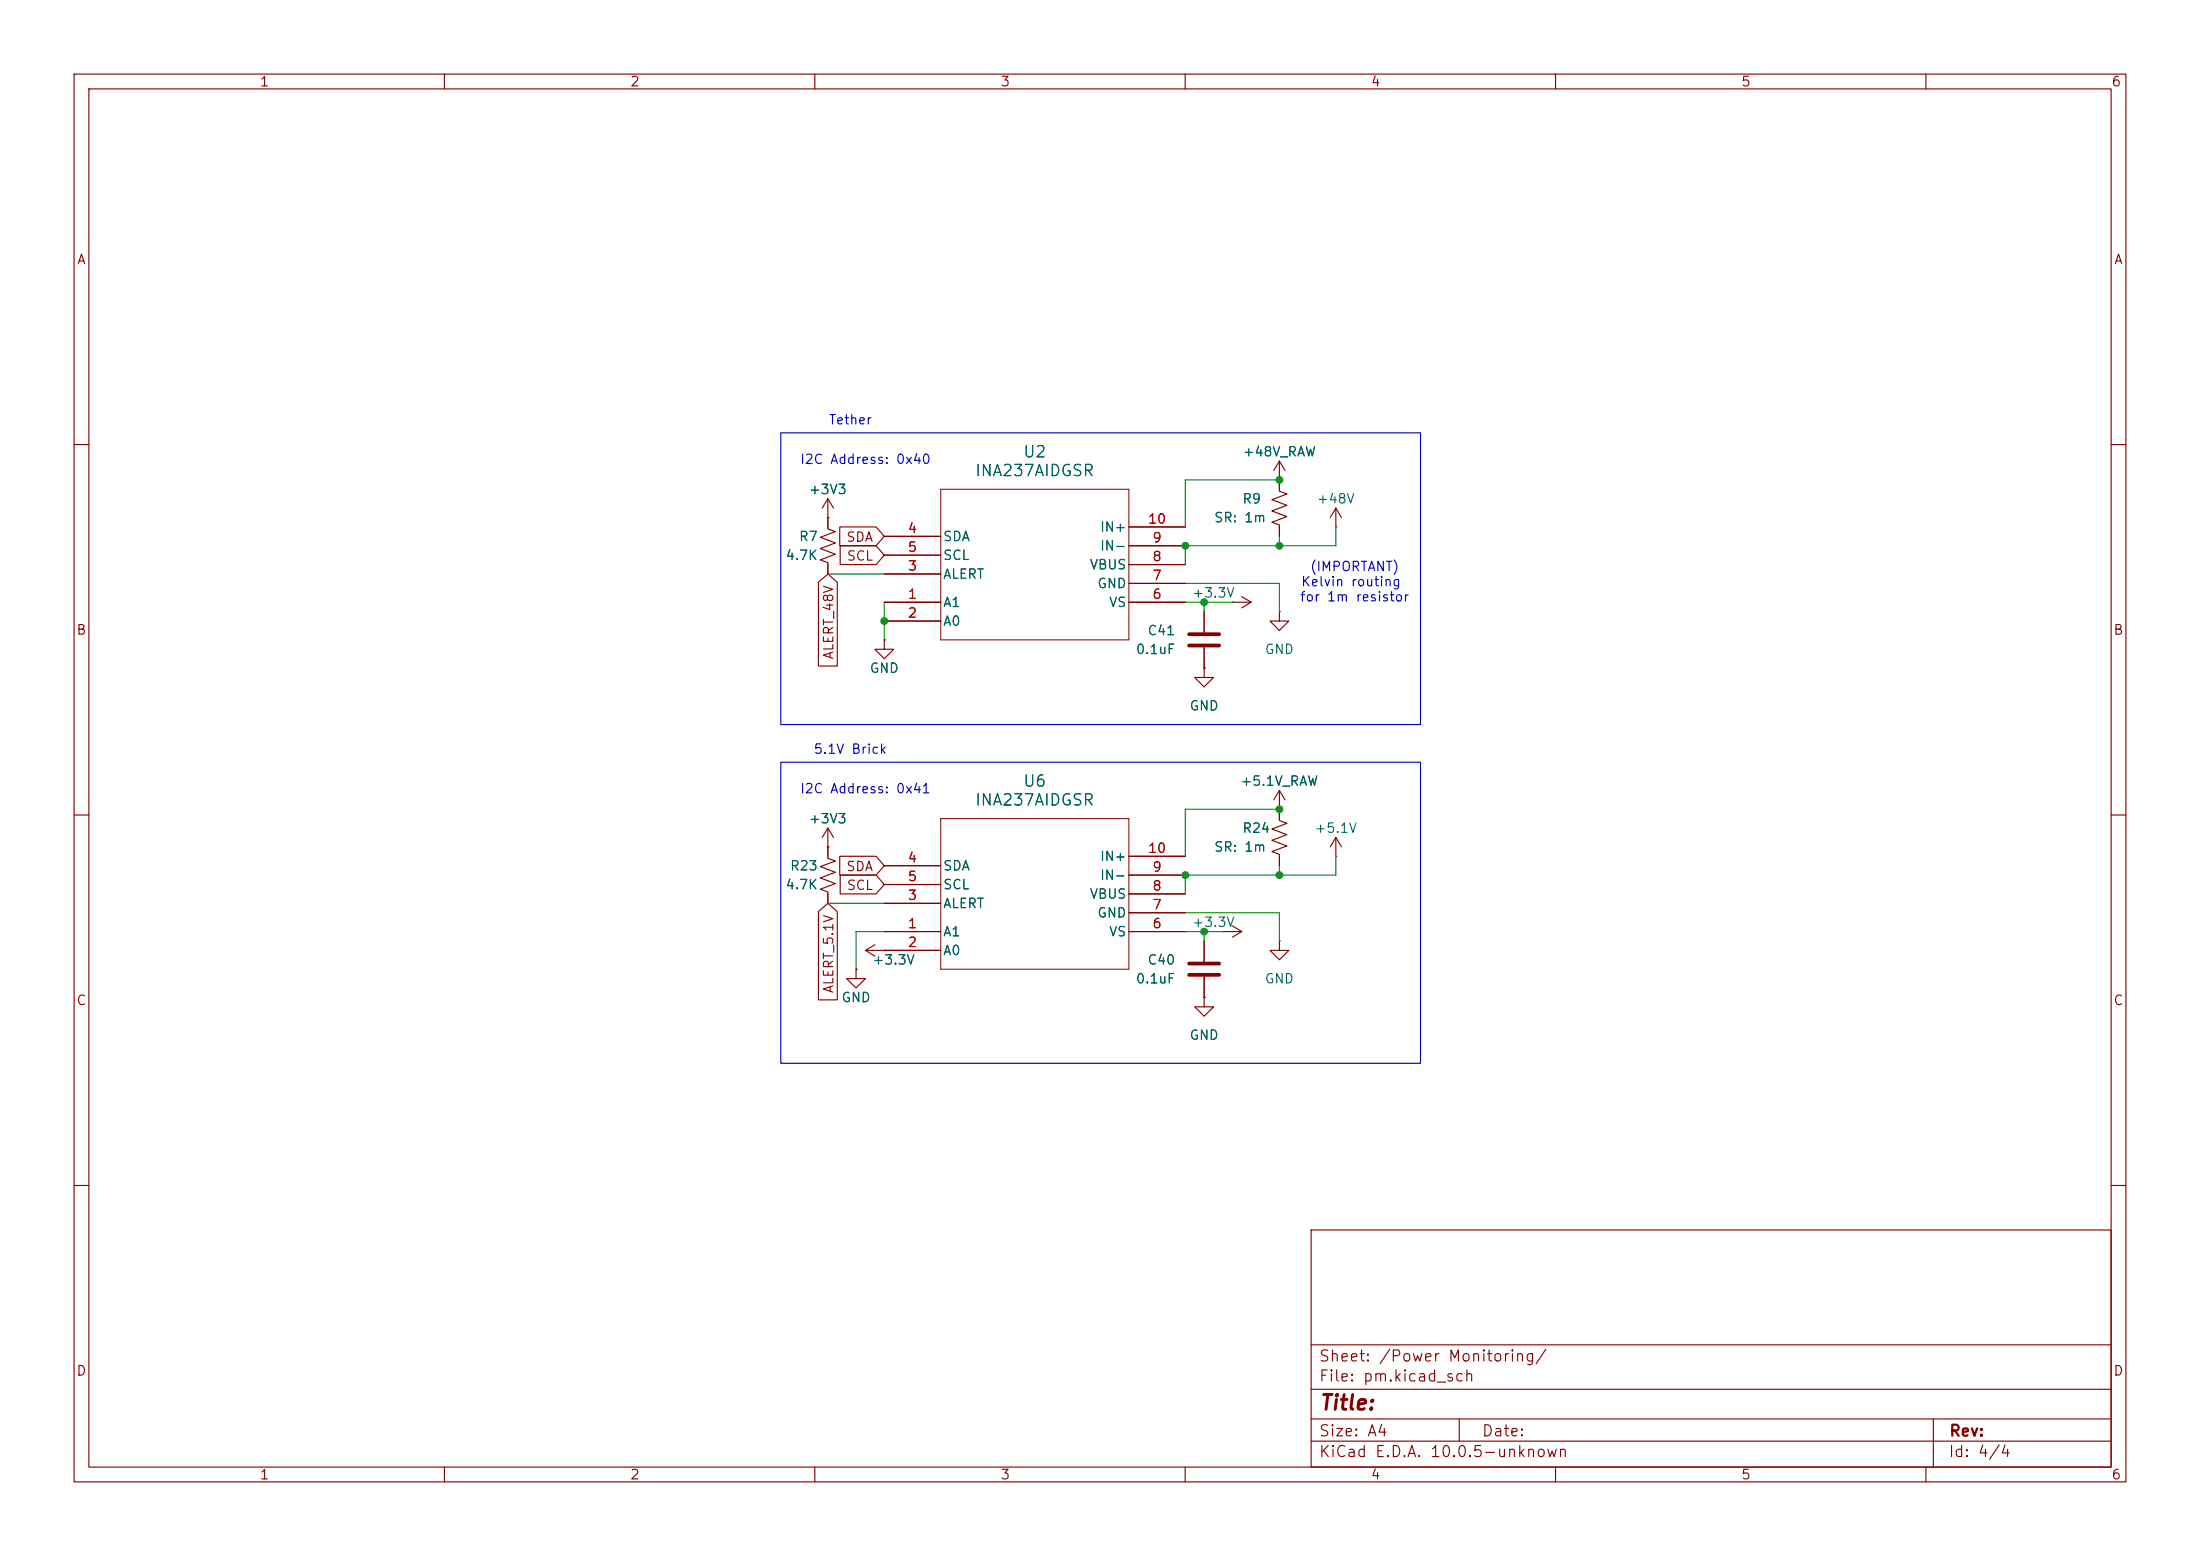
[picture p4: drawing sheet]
(kicad_sch
 (version 20260306)
 (generator "eeschema")
 (generator_version "10.0")
 (paper "A4")
 (lib_symbols
  (symbol "2026-09-19_00-01-31:INA237AIDGSR"
   (pin_names
    (offset 0.254)) (exclude_from_sim no) (in_bom yes) (on_board yes)
   (in_pos_files yes)
   (duplicate_pin_numbers_are_jumpers no)
   (property "Reference" "U3" (at 20.32 10.16 0) (show_name no) (do_not_autoplace no) (effects (font (size 1.524 1.524))))
   (property "Value" "INA237AIDGSR" (at 20.32 7.62 0) (show_name no) (do_not_autoplace no) (effects (font (size 1.524 1.524))))
   (property "Footprint" "VSSOP_IDGSR_TEX" (at 0 0 0) (show_name no) (do_not_autoplace no) (hide yes) (effects (font (size 1.27 1.27)
    (italic yes))))
   (property "Datasheet" "https://www.ti.com/lit/gpn/ina237" (at 0 0 0) (show_name no) (do_not_autoplace no) (hide yes) (effects (font (size 1.27 1.27)
    (italic yes))))
   (property "Description" "" (at 0 0 0) (show_name no) (do_not_autoplace no) (hide yes) (effects (font (size 1.27 1.27))))
   (property "ki_locked" "" (at 0 0 0) (show_name no) (do_not_autoplace no) (effects (font (size 1.27 1.27))))
   (symbol "INA237AIDGSR_0_1"
    (polyline (pts (xy 7.62 5.08) (xy 7.62 -15.24)) (stroke (width 0.127) (type default)) (fill (type none)))
    (polyline (pts (xy 7.62 -15.24) (xy 33.02 -15.24)) (stroke (width 0.127) (type default)) (fill (type none)))
    (polyline (pts (xy 33.02 5.08) (xy 7.62 5.08)) (stroke (width 0.127) (type default)) (fill (type none)))
    (polyline (pts (xy 33.02 -15.24) (xy 33.02 5.08)) (stroke (width 0.127) (type default)) (fill (type none)))
    (pin bidirectional line (at 0 -10.16 0) (length 7.62) (name "A1" (effects (font (size 1.27 1.27)))) (number "1" (effects (font (size 1.27 1.27)))))
    (pin bidirectional line (at 0 -12.7 0) (length 7.62) (name "A0" (effects (font (size 1.27 1.27)))) (number "2" (effects (font (size 1.27 1.27)))))
    (pin unspecified line (at 0 -6.35 0) (length 7.62) (name "ALERT" (effects (font (size 1.27 1.27)))) (number "3" (effects (font (size 1.27 1.27)))))
    (pin unspecified line (at 0 -1.27 0) (length 7.62) (name "SDA" (effects (font (size 1.27 1.27)))) (number "4" (effects (font (size 1.27 1.27)))))
    (pin unspecified line (at 0 -3.81 0) (length 7.62) (name "SCL" (effects (font (size 1.27 1.27)))) (number "5" (effects (font (size 1.27 1.27)))))
    (pin unspecified line (at 40.64 -10.16 180) (length 7.62) (name "VS" (effects (font (size 1.27 1.27)))) (number "6" (effects (font (size 1.27 1.27)))))
    (pin power_out line (at 40.64 -7.62 180) (length 7.62) (name "GND" (effects (font (size 1.27 1.27)))) (number "7" (effects (font (size 1.27 1.27)))))
    (pin unspecified line (at 40.64 -5.08 180) (length 7.62) (name "VBUS" (effects (font (size 1.27 1.27)))) (number "8" (effects (font (size 1.27 1.27)))))
    (pin input line (at 40.64 -2.54 180) (length 7.62) (name "IN-" (effects (font (size 1.27 1.27)))) (number "9" (effects (font (size 1.27 1.27)))))
    (pin input line (at 40.64 0 180) (length 7.62) (name "IN+" (effects (font (size 1.27 1.27)))) (number "10" (effects (font (size 1.27 1.27))))))
   (embedded_fonts no))
  (symbol "Device:C"
   (pin_numbers (hide yes))
   (pin_names
    (offset 0.254)) (exclude_from_sim no) (in_bom yes) (on_board yes)
   (in_pos_files yes)
   (duplicate_pin_numbers_are_jumpers no)
   (property "Reference" "C" (at 0.635 2.54 0) (show_name no) (do_not_autoplace no) (effects (font (size 1.27 1.27)) (justify left)))
   (property "Value" "C" (at 0.635 -2.54 0) (show_name no) (do_not_autoplace no) (effects (font (size 1.27 1.27)) (justify left)))
   (property "Footprint" "" (at 0.9652 -3.81 0) (show_name no) (do_not_autoplace no) (hide yes) (effects (font (size 1.27 1.27))))
   (property "Datasheet" "" (at 0 0 0) (show_name no) (do_not_autoplace no) (hide yes) (effects (font (size 1.27 1.27))))
   (property "Description" "Unpolarized capacitor" (at 0 0 0) (show_name no) (do_not_autoplace no) (hide yes) (effects (font (size 1.27 1.27))))
   (symbol "C_0_1"
    (polyline (pts (xy -2.032 0.762) (xy 2.032 0.762)) (stroke (width 0.508) (type default)) (fill (type none)))
    (polyline (pts (xy -2.032 -0.762) (xy 2.032 -0.762)) (stroke (width 0.508) (type default)) (fill (type none))))
   (symbol "C_1_1"
    (pin passive line (at 0 3.81 270) (length 2.794) (name "" (effects (font (size 1.27 1.27)))) (number "1" (effects (font (size 1.27 1.27)))))
    (pin passive line (at 0 -3.81 90) (length 2.794) (name "" (effects (font (size 1.27 1.27)))) (number "2" (effects (font (size 1.27 1.27))))))
   (embedded_fonts no))
  (symbol "Device:R_US"
   (pin_numbers (hide yes))
   (pin_names
    (offset 0)) (exclude_from_sim no) (in_bom yes) (on_board yes)
   (in_pos_files yes)
   (duplicate_pin_numbers_are_jumpers no)
   (property "Reference" "R" (at 2.54 0 90) (show_name no) (do_not_autoplace no) (effects (font (size 1.27 1.27))))
   (property "Value" "R_US" (at -2.54 0 90) (show_name no) (do_not_autoplace no) (effects (font (size 1.27 1.27))))
   (property "Footprint" "" (at 1.016 -0.254 90) (show_name no) (do_not_autoplace no) (hide yes) (effects (font (size 1.27 1.27))))
   (property "Datasheet" "" (at 0 0 0) (show_name no) (do_not_autoplace no) (hide yes) (effects (font (size 1.27 1.27))))
   (property "Description" "Resistor, US symbol" (at 0 0 0) (show_name no) (do_not_autoplace no) (hide yes) (effects (font (size 1.27 1.27))))
   (symbol "R_US_0_1"
    (polyline (pts (xy 0 2.286) (xy 0 2.54)) (stroke (width 0) (type default)) (fill (type none)))
    (polyline (pts (xy 0 2.286) (xy 1.016 1.905) (xy 0 1.524) (xy -1.016 1.143) (xy 0 0.762)) (stroke (width 0) (type default)) (fill (type none)))
    (polyline (pts (xy 0 0.762) (xy 1.016 0.381) (xy 0 0) (xy -1.016 -0.381) (xy 0 -0.762)) (stroke (width 0) (type default)) (fill (type none)))
    (polyline (pts (xy 0 -0.762) (xy 1.016 -1.143) (xy 0 -1.524) (xy -1.016 -1.905) (xy 0 -2.286)) (stroke (width 0) (type default)) (fill (type none)))
    (polyline (pts (xy 0 -2.286) (xy 0 -2.54)) (stroke (width 0) (type default)) (fill (type none))))
   (symbol "R_US_1_1"
    (pin passive line (at 0 3.81 270) (length 1.27) (name "" (effects (font (size 1.27 1.27)))) (number "1" (effects (font (size 1.27 1.27)))))
    (pin passive line (at 0 -3.81 90) (length 1.27) (name "" (effects (font (size 1.27 1.27)))) (number "2" (effects (font (size 1.27 1.27))))))
   (embedded_fonts no))
  (symbol "power:+3V3"
   (power global)
   (pin_numbers (hide yes))
   (pin_names
    (offset 0) (hide yes)) (exclude_from_sim no) (in_bom yes) (on_board yes)
   (in_pos_files yes)
   (duplicate_pin_numbers_are_jumpers no)
   (property "Reference" "#PWR" (at 0 -3.81 0) (show_name no) (do_not_autoplace no) (hide yes) (effects (font (size 1.27 1.27))))
   (property "Value" "+3V3" (at 0 3.556 0) (show_name no) (do_not_autoplace no) (effects (font (size 1.27 1.27))))
   (property "Footprint" "" (at 0 0 0) (show_name no) (do_not_autoplace no) (hide yes) (effects (font (size 1.27 1.27))))
   (property "Datasheet" "" (at 0 0 0) (show_name no) (do_not_autoplace no) (hide yes) (effects (font (size 1.27 1.27))))
   (property "Description" "Power symbol creates a global label with name \"+3V3\"" (at 0 0 0) (show_name no) (do_not_autoplace no) (hide yes) (effects (font (size 1.27 1.27))))
   (symbol "+3V3_0_1"
    (polyline (pts (xy -0.762 1.27) (xy 0 2.54)) (stroke (width 0) (type default)) (fill (type none)))
    (polyline (pts (xy 0 2.54) (xy 0.762 1.27)) (stroke (width 0) (type default)) (fill (type none)))
    (polyline (pts (xy 0 0) (xy 0 2.54)) (stroke (width 0) (type default)) (fill (type none))))
   (symbol "+3V3_1_1"
    (pin power_in line (at 0 0 90) (length 0) (name "" (effects (font (size 1.27 1.27)))) (number "1" (effects (font (size 1.27 1.27))))))
   (embedded_fonts no))
  (symbol "power:GND"
   (power global)
   (pin_numbers (hide yes))
   (pin_names
    (offset 0) (hide yes)) (exclude_from_sim no) (in_bom yes) (on_board yes)
   (in_pos_files yes)
   (duplicate_pin_numbers_are_jumpers no)
   (property "Reference" "#PWR" (at 0 -6.35 0) (show_name no) (do_not_autoplace no) (hide yes) (effects (font (size 1.27 1.27))))
   (property "Value" "GND" (at 0 -3.81 0) (show_name no) (do_not_autoplace no) (effects (font (size 1.27 1.27))))
   (property "Footprint" "" (at 0 0 0) (show_name no) (do_not_autoplace no) (hide yes) (effects (font (size 1.27 1.27))))
   (property "Datasheet" "" (at 0 0 0) (show_name no) (do_not_autoplace no) (hide yes) (effects (font (size 1.27 1.27))))
   (property "Description" "Power symbol creates a global label with name \"GND\" , ground" (at 0 0 0) (show_name no) (do_not_autoplace no) (hide yes) (effects (font (size 1.27 1.27))))
   (symbol "GND_0_1"
    (polyline (pts (xy 0 0) (xy 0 -1.27) (xy 1.27 -1.27) (xy 0 -2.54) (xy -1.27 -1.27) (xy 0 -1.27)) (stroke (width 0) (type default)) (fill (type none))))
   (symbol "GND_1_1"
    (pin power_in line (at 0 0 270) (length 0) (name "" (effects (font (size 1.27 1.27)))) (number "1" (effects (font (size 1.27 1.27))))))
   (embedded_fonts no)))
 (rectangle
  (start 105.41 58.42)
  (end 191.77 97.79)
  (stroke (width 0) (type default))
  (fill (type none)))
 (rectangle
  (start 105.41 102.87)
  (end 191.77 143.51)
  (stroke (width 0) (type default))
  (fill (type none)))
 (text "Tether"
  (exclude_from_sim no)
  (at 114.808 56.896 0)
  (effects (font (size 1.27 1.27))))
 (text "(IMPORTANT)\nKelvin routing \nfor 1m resistor"
  (exclude_from_sim no)
  (at 182.88 78.74 0)
  (effects (font (size 1.27 1.27))))
 (text "5.1V Brick"
  (exclude_from_sim no)
  (at 114.808 101.346 0)
  (effects (font (size 1.27 1.27))))
 (text "I2C Address: 0x41"
  (exclude_from_sim no)
  (at 116.84 106.68 0)
  (effects (font (size 1.27 1.27))))
 (text "I2C Address: 0x40"
  (exclude_from_sim no)
  (at 116.84 62.23 0)
  (effects (font (size 1.27 1.27))))
 (junction
  (at 119.38 83.82)
  (diameter 0)
  (color 0 0 0 0))
 (junction
  (at 160.02 73.66)
  (diameter 0)
  (color 0 0 0 0))
 (junction
  (at 162.56 81.28)
  (diameter 0)
  (color 0 0 0 0))
 (junction
  (at 172.72 64.77)
  (diameter 0)
  (color 0 0 0 0))
 (junction
  (at 160.02 118.11)
  (diameter 0)
  (color 0 0 0 0))
 (junction
  (at 162.56 125.73)
  (diameter 0)
  (color 0 0 0 0))
 (junction
  (at 172.72 118.11)
  (diameter 0)
  (color 0 0 0 0))
 (junction
  (at 172.72 73.66)
  (diameter 0)
  (color 0 0 0 0))
 (junction
  (at 172.72 109.22)
  (diameter 0)
  (color 0 0 0 0))
 (wire
  (pts (xy 172.72 118.11) (xy 160.02 118.11))
  (stroke (width 0) (type default)))
 (wire
  (pts (xy 160.02 81.28) (xy 162.56 81.28))
  (stroke (width 0) (type default)))
 (wire
  (pts (xy 119.38 125.73) (xy 115.57 125.73))
  (stroke (width 0) (type default)))
 (wire
  (pts (xy 160.02 64.77) (xy 172.72 64.77))
  (stroke (width 0) (type default)))
 (wire
  (pts (xy 172.72 73.66) (xy 160.02 73.66))
  (stroke (width 0) (type default)))
 (wire
  (pts (xy 160.02 118.11) (xy 160.02 120.65))
  (stroke (width 0) (type default)))
 (wire
  (pts (xy 162.56 125.73) (xy 165.1 125.73))
  (stroke (width 0) (type default)))
 (wire
  (pts (xy 111.76 77.47) (xy 119.38 77.47))
  (stroke (width 0) (type default)))
 (wire
  (pts (xy 115.57 125.73) (xy 115.57 130.81))
  (stroke (width 0) (type default)))
 (wire
  (pts (xy 119.38 83.82) (xy 119.38 86.36))
  (stroke (width 0) (type default)))
 (wire
  (pts (xy 160.02 73.66) (xy 160.02 76.2))
  (stroke (width 0) (type default)))
 (wire
  (pts (xy 160.02 123.19) (xy 172.72 123.19))
  (stroke (width 0) (type default)))
 (wire
  (pts (xy 180.34 118.11) (xy 180.34 115.57))
  (stroke (width 0) (type default)))
 (wire
  (pts (xy 172.72 118.11) (xy 180.34 118.11))
  (stroke (width 0) (type default)))
 (wire
  (pts (xy 166.37 81.28) (xy 162.56 81.28))
  (stroke (width 0) (type default)))
 (wire
  (pts (xy 160.02 71.12) (xy 160.02 64.77))
  (stroke (width 0) (type default)))
 (wire
  (pts (xy 111.76 121.92) (xy 119.38 121.92))
  (stroke (width 0) (type default)))
 (wire
  (pts (xy 160.02 125.73) (xy 162.56 125.73))
  (stroke (width 0) (type default)))
 (wire
  (pts (xy 162.56 125.73) (xy 162.56 127))
  (stroke (width 0) (type default)))
 (wire
  (pts (xy 172.72 118.11) (xy 172.72 116.84))
  (stroke (width 0) (type default)))
 (wire
  (pts (xy 119.38 81.28) (xy 119.38 83.82))
  (stroke (width 0) (type default)))
 (wire
  (pts (xy 172.72 73.66) (xy 180.34 73.66))
  (stroke (width 0) (type default)))
 (wire
  (pts (xy 160.02 78.74) (xy 172.72 78.74))
  (stroke (width 0) (type default)))
 (wire
  (pts (xy 160.02 115.57) (xy 160.02 109.22))
  (stroke (width 0) (type default)))
 (wire
  (pts (xy 180.34 73.66) (xy 180.34 71.12))
  (stroke (width 0) (type default)))
 (wire
  (pts (xy 162.56 82.55) (xy 162.56 81.28))
  (stroke (width 0) (type default)))
 (wire
  (pts (xy 172.72 73.66) (xy 172.72 72.39))
  (stroke (width 0) (type default)))
 (wire
  (pts (xy 172.72 78.74) (xy 172.72 82.55))
  (stroke (width 0) (type default)))
 (wire
  (pts (xy 172.72 123.19) (xy 172.72 127))
  (stroke (width 0) (type default)))
 (wire
  (pts (xy 160.02 109.22) (xy 172.72 109.22))
  (stroke (width 0) (type default)))
 (global_label "ALERT_48V"
  (shape input)
  (at 111.76 77.47 270)
  (fields_autoplaced yes)
  (effects (font (size 1.27 1.27)) (justify right))
  (property "Intersheetrefs" "${INTERSHEET_REFS}" (at 111.76 90.4337 90) (hide yes) (show_name no) (do_not_autoplace no) (effects (font (size 1.27 1.27)) (justify right))))
 (global_label "SCL"
  (shape input)
  (at 119.38 74.93 180)
  (fields_autoplaced yes)
  (effects (font (size 1.27 1.27)) (justify right))
  (property "Intersheetrefs" "${INTERSHEET_REFS}" (at 112.8872 74.93 0) (hide yes) (show_name no) (do_not_autoplace no) (effects (font (size 1.27 1.27)) (justify right))))
 (global_label "SDA"
  (shape input)
  (at 119.38 116.84 180)
  (fields_autoplaced yes)
  (effects (font (size 1.27 1.27)) (justify right))
  (property "Intersheetrefs" "${INTERSHEET_REFS}" (at 112.8267 116.84 0) (hide yes) (show_name no) (do_not_autoplace no) (effects (font (size 1.27 1.27)) (justify right))))
 (global_label "SDA"
  (shape input)
  (at 119.38 72.39 180)
  (fields_autoplaced yes)
  (effects (font (size 1.27 1.27)) (justify right))
  (property "Intersheetrefs" "${INTERSHEET_REFS}" (at 112.8267 72.39 0) (hide yes) (show_name no) (do_not_autoplace no) (effects (font (size 1.27 1.27)) (justify right))))
 (global_label "ALERT_5.1V"
  (shape input)
  (at 111.76 121.92 270)
  (fields_autoplaced yes)
  (effects (font (size 1.27 1.27)) (justify right))
  (property "Intersheetrefs" "${INTERSHEET_REFS}" (at 111.76 135.4885 90) (hide yes) (show_name no) (do_not_autoplace no) (effects (font (size 1.27 1.27)) (justify right))))
 (global_label "SCL"
  (shape input)
  (at 119.38 119.38 180)
  (fields_autoplaced yes)
  (effects (font (size 1.27 1.27)) (justify right))
  (property "Intersheetrefs" "${INTERSHEET_REFS}" (at 112.8872 119.38 0) (hide yes) (show_name no) (do_not_autoplace no) (effects (font (size 1.27 1.27)) (justify right))))
 (symbol
  (lib_id "2026-09-19_00-01-31:INA237AIDGSR")
  (at 119.38 115.57 0)
  (unit 1)
  (body_style 1)
  (exclude_from_sim no)
  (in_bom yes)
  (on_board yes)
  (in_pos_files yes)
  (dnp no)
  (fields_autoplaced yes)
  (property "Reference" "U6" (at 139.7 105.41 0) (show_name no) (do_not_autoplace no) (effects (font (size 1.524 1.524))))
  (property "Value" "INA237AIDGSR" (at 139.7 107.95 0) (show_name no) (do_not_autoplace no) (effects (font (size 1.524 1.524))))
  (property "Footprint" "VSSOP_IDGSR_TEX" (at 119.38 115.57 0) (hide yes) (show_name no) (do_not_autoplace no) (effects (font (size 1.27 1.27)
    (italic yes))))
  (property "Datasheet" "https://www.ti.com/lit/gpn/ina237" (at 119.38 115.57 0) (hide yes) (show_name no) (do_not_autoplace no) (effects (font (size 1.27 1.27)
    (italic yes))))
  (property "Description" "" (at 119.38 115.57 0) (hide yes) (show_name no) (do_not_autoplace no) (effects (font (size 1.27 1.27))))
  (pin "10")
  (pin "7")
  (pin "6")
  (pin "8")
  (pin "2")
  (pin "5")
  (pin "3")
  (pin "4")
  (pin "9")
  (pin "1"))
 (symbol
  (lib_id "Device:R_US")
  (at 111.76 118.11 0)
  (unit 1)
  (body_style 1)
  (exclude_from_sim no)
  (in_bom yes)
  (on_board yes)
  (in_pos_files yes)
  (dnp no)
  (property "Reference" "R23" (at 110.49 116.84 0) (show_name no) (do_not_autoplace no) (effects (font (size 1.27 1.27)) (justify right)))
  (property "Value" "4.7K" (at 110.49 119.38 0) (show_name no) (do_not_autoplace no) (effects (font (size 1.27 1.27)) (justify right)))
  (property "Footprint" "" (at 112.776 118.364 90) (hide yes) (show_name no) (do_not_autoplace no) (effects (font (size 1.27 1.27))))
  (property "Datasheet" "" (at 111.76 118.11 0) (hide yes) (show_name no) (do_not_autoplace no) (effects (font (size 1.27 1.27))))
  (property "Description" "Resistor, US symbol" (at 111.76 118.11 0) (hide yes) (show_name no) (do_not_autoplace no) (effects (font (size 1.27 1.27))))
  (pin "1")
  (pin "2"))
 (symbol
  (lib_id "power:GND")
  (at 119.38 86.36 0)
  (unit 1)
  (body_style 1)
  (exclude_from_sim no)
  (in_bom yes)
  (on_board yes)
  (in_pos_files yes)
  (dnp no)
  (property "Reference" "#PWR032" (at 119.38 92.71 0) (hide yes) (show_name no) (do_not_autoplace no) (effects (font (size 1.27 1.27))))
  (property "Value" "GND" (at 119.38 90.17 0) (show_name no) (do_not_autoplace no) (effects (font (size 1.27 1.27))))
  (property "Footprint" "" (at 119.38 86.36 0) (hide yes) (show_name no) (do_not_autoplace no) (effects (font (size 1.27 1.27))))
  (property "Datasheet" "" (at 119.38 86.36 0) (hide yes) (show_name no) (do_not_autoplace no) (effects (font (size 1.27 1.27))))
  (property "Description" "Power symbol creates a global label with name \"GND\" , ground" (at 119.38 86.36 0) (hide yes) (show_name no) (do_not_autoplace no) (effects (font (size 1.27 1.27))))
  (pin "1"))
 (symbol
  (lib_id "power:+3V3")
  (at 119.38 128.27 90)
  (unit 1)
  (body_style 1)
  (exclude_from_sim no)
  (in_bom yes)
  (on_board yes)
  (in_pos_files yes)
  (dnp no)
  (property "Reference" "#PWR0109" (at 123.19 128.27 0) (hide yes) (show_name no) (do_not_autoplace no) (effects (font (size 1.27 1.27))))
  (property "Value" "+3.3V" (at 120.65 129.54 90) (show_name no) (do_not_autoplace no) (effects (font (size 1.27 1.27))))
  (property "Footprint" "" (at 119.38 128.27 0) (hide yes) (show_name no) (do_not_autoplace no) (effects (font (size 1.27 1.27))))
  (property "Datasheet" "" (at 119.38 128.27 0) (hide yes) (show_name no) (do_not_autoplace no) (effects (font (size 1.27 1.27))))
  (property "Description" "Power symbol creates a global label with name \"+3V3\"" (at 119.38 128.27 0) (hide yes) (show_name no) (do_not_autoplace no) (effects (font (size 1.27 1.27))))
  (pin "1"))
 (symbol
  (lib_id "Device:R_US")
  (at 111.76 73.66 0)
  (unit 1)
  (body_style 1)
  (exclude_from_sim no)
  (in_bom yes)
  (on_board yes)
  (in_pos_files yes)
  (dnp no)
  (property "Reference" "R7" (at 110.49 72.39 0) (show_name no) (do_not_autoplace no) (effects (font (size 1.27 1.27)) (justify right)))
  (property "Value" "4.7K" (at 110.49 74.93 0) (show_name no) (do_not_autoplace no) (effects (font (size 1.27 1.27)) (justify right)))
  (property "Footprint" "" (at 112.776 73.914 90) (hide yes) (show_name no) (do_not_autoplace no) (effects (font (size 1.27 1.27))))
  (property "Datasheet" "" (at 111.76 73.66 0) (hide yes) (show_name no) (do_not_autoplace no) (effects (font (size 1.27 1.27))))
  (property "Description" "Resistor, US symbol" (at 111.76 73.66 0) (hide yes) (show_name no) (do_not_autoplace no) (effects (font (size 1.27 1.27))))
  (pin "1")
  (pin "2"))
 (symbol
  (lib_id "power:GND")
  (at 115.57 130.81 0)
  (unit 1)
  (body_style 1)
  (exclude_from_sim no)
  (in_bom yes)
  (on_board yes)
  (in_pos_files yes)
  (dnp no)
  (property "Reference" "#PWR095" (at 115.57 137.16 0) (hide yes) (show_name no) (do_not_autoplace no) (effects (font (size 1.27 1.27))))
  (property "Value" "GND" (at 115.57 134.62 0) (show_name no) (do_not_autoplace no) (effects (font (size 1.27 1.27))))
  (property "Footprint" "" (at 115.57 130.81 0) (hide yes) (show_name no) (do_not_autoplace no) (effects (font (size 1.27 1.27))))
  (property "Datasheet" "" (at 115.57 130.81 0) (hide yes) (show_name no) (do_not_autoplace no) (effects (font (size 1.27 1.27))))
  (property "Description" "Power symbol creates a global label with name \"GND\" , ground" (at 115.57 130.81 0) (hide yes) (show_name no) (do_not_autoplace no) (effects (font (size 1.27 1.27))))
  (pin "1"))
 (symbol
  (lib_id "power:GND")
  (at 162.56 134.62 0)
  (unit 1)
  (body_style 1)
  (exclude_from_sim no)
  (in_bom yes)
  (on_board yes)
  (in_pos_files yes)
  (dnp no)
  (fields_autoplaced yes)
  (property "Reference" "#PWR0101" (at 162.56 140.97 0) (hide yes) (show_name no) (do_not_autoplace no) (effects (font (size 1.27 1.27))))
  (property "Value" "GND" (at 162.56 139.7 0) (show_name no) (do_not_autoplace no) (effects (font (size 1.27 1.27))))
  (property "Footprint" "" (at 162.56 134.62 0) (hide yes) (show_name no) (do_not_autoplace no) (effects (font (size 1.27 1.27))))
  (property "Datasheet" "" (at 162.56 134.62 0) (hide yes) (show_name no) (do_not_autoplace no) (effects (font (size 1.27 1.27))))
  (property "Description" "Power symbol creates a global label with name \"GND\" , ground" (at 162.56 134.62 0) (hide yes) (show_name no) (do_not_autoplace no) (effects (font (size 1.27 1.27))))
  (pin "1"))
 (symbol
  (lib_id "Device:C")
  (at 162.56 130.81 0)
  (mirror y)
  (unit 1)
  (body_style 1)
  (exclude_from_sim no)
  (in_bom yes)
  (on_board yes)
  (in_pos_files yes)
  (dnp no)
  (property "Reference" "C40" (at 158.75 129.5399 0) (show_name no) (do_not_autoplace no) (effects (font (size 1.27 1.27)) (justify left)))
  (property "Value" "0.1uF" (at 158.75 132.0799 0) (show_name no) (do_not_autoplace no) (effects (font (size 1.27 1.27)) (justify left)))
  (property "Footprint" "" (at 161.5948 134.62 0) (hide yes) (show_name no) (do_not_autoplace no) (effects (font (size 1.27 1.27))))
  (property "Datasheet" "" (at 162.56 130.81 0) (hide yes) (show_name no) (do_not_autoplace no) (effects (font (size 1.27 1.27))))
  (property "Description" "Unpolarized capacitor" (at 162.56 130.81 0) (hide yes) (show_name no) (do_not_autoplace no) (effects (font (size 1.27 1.27))))
  (pin "2")
  (pin "1"))
 (symbol
  (lib_id "2026-09-19_00-01-31:INA237AIDGSR")
  (at 119.38 71.12 0)
  (unit 1)
  (body_style 1)
  (exclude_from_sim no)
  (in_bom yes)
  (on_board yes)
  (in_pos_files yes)
  (dnp no)
  (fields_autoplaced yes)
  (property "Reference" "U2" (at 139.7 60.96 0) (show_name no) (do_not_autoplace no) (effects (font (size 1.524 1.524))))
  (property "Value" "INA237AIDGSR" (at 139.7 63.5 0) (show_name no) (do_not_autoplace no) (effects (font (size 1.524 1.524))))
  (property "Footprint" "VSSOP_IDGSR_TEX" (at 119.38 71.12 0) (hide yes) (show_name no) (do_not_autoplace no) (effects (font (size 1.27 1.27)
    (italic yes))))
  (property "Datasheet" "https://www.ti.com/lit/gpn/ina237" (at 119.38 71.12 0) (hide yes) (show_name no) (do_not_autoplace no) (effects (font (size 1.27 1.27)
    (italic yes))))
  (property "Description" "" (at 119.38 71.12 0) (hide yes) (show_name no) (do_not_autoplace no) (effects (font (size 1.27 1.27))))
  (pin "10")
  (pin "7")
  (pin "6")
  (pin "8")
  (pin "2")
  (pin "5")
  (pin "3")
  (pin "4")
  (pin "9")
  (pin "1"))
 (symbol
  (lib_id "power:+3V3")
  (at 172.72 64.77 0)
  (unit 1)
  (body_style 1)
  (exclude_from_sim no)
  (in_bom yes)
  (on_board yes)
  (in_pos_files yes)
  (dnp no)
  (property "Reference" "#PWR038" (at 172.72 68.58 0) (hide yes) (show_name no) (do_not_autoplace no) (effects (font (size 1.27 1.27))))
  (property "Value" "+48V_RAW" (at 172.72 60.96 0) (show_name no) (do_not_autoplace no) (effects (font (size 1.27 1.27))))
  (property "Footprint" "" (at 172.72 64.77 0) (hide yes) (show_name no) (do_not_autoplace no) (effects (font (size 1.27 1.27))))
  (property "Datasheet" "" (at 172.72 64.77 0) (hide yes) (show_name no) (do_not_autoplace no) (effects (font (size 1.27 1.27))))
  (property "Description" "Power symbol creates a global label with name \"+3V3\"" (at 172.72 64.77 0) (hide yes) (show_name no) (do_not_autoplace no) (effects (font (size 1.27 1.27))))
  (pin "1"))
 (symbol
  (lib_id "Device:C")
  (at 162.56 86.36 0)
  (mirror y)
  (unit 1)
  (body_style 1)
  (exclude_from_sim no)
  (in_bom yes)
  (on_board yes)
  (in_pos_files yes)
  (dnp no)
  (property "Reference" "C41" (at 158.75 85.0899 0) (show_name no) (do_not_autoplace no) (effects (font (size 1.27 1.27)) (justify left)))
  (property "Value" "0.1uF" (at 158.75 87.6299 0) (show_name no) (do_not_autoplace no) (effects (font (size 1.27 1.27)) (justify left)))
  (property "Footprint" "" (at 161.5948 90.17 0) (hide yes) (show_name no) (do_not_autoplace no) (effects (font (size 1.27 1.27))))
  (property "Datasheet" "" (at 162.56 86.36 0) (hide yes) (show_name no) (do_not_autoplace no) (effects (font (size 1.27 1.27))))
  (property "Description" "Unpolarized capacitor" (at 162.56 86.36 0) (hide yes) (show_name no) (do_not_autoplace no) (effects (font (size 1.27 1.27))))
  (pin "2")
  (pin "1"))
 (symbol
  (lib_id "power:+3V3")
  (at 111.76 114.3 0)
  (unit 1)
  (body_style 1)
  (exclude_from_sim no)
  (in_bom yes)
  (on_board yes)
  (in_pos_files yes)
  (dnp no)
  (property "Reference" "#PWR094" (at 111.76 118.11 0) (hide yes) (show_name no) (do_not_autoplace no) (effects (font (size 1.27 1.27))))
  (property "Value" "+3V3" (at 111.76 110.49 0) (show_name no) (do_not_autoplace no) (effects (font (size 1.27 1.27))))
  (property "Footprint" "" (at 111.76 114.3 0) (hide yes) (show_name no) (do_not_autoplace no) (effects (font (size 1.27 1.27))))
  (property "Datasheet" "" (at 111.76 114.3 0) (hide yes) (show_name no) (do_not_autoplace no) (effects (font (size 1.27 1.27))))
  (property "Description" "Power symbol creates a global label with name \"+3V3\"" (at 111.76 114.3 0) (hide yes) (show_name no) (do_not_autoplace no) (effects (font (size 1.27 1.27))))
  (pin "1"))
 (symbol
  (lib_id "power:GND")
  (at 172.72 127 0)
  (unit 1)
  (body_style 1)
  (exclude_from_sim no)
  (in_bom yes)
  (on_board yes)
  (in_pos_files yes)
  (dnp no)
  (fields_autoplaced yes)
  (property "Reference" "#PWR098" (at 172.72 133.35 0) (hide yes) (show_name no) (do_not_autoplace no) (effects (font (size 1.27 1.27))))
  (property "Value" "GND" (at 172.72 132.08 0) (show_name no) (do_not_autoplace no) (effects (font (size 1.27 1.27))))
  (property "Footprint" "" (at 172.72 127 0) (hide yes) (show_name no) (do_not_autoplace no) (effects (font (size 1.27 1.27))))
  (property "Datasheet" "" (at 172.72 127 0) (hide yes) (show_name no) (do_not_autoplace no) (effects (font (size 1.27 1.27))))
  (property "Description" "Power symbol creates a global label with name \"GND\" , ground" (at 172.72 127 0) (hide yes) (show_name no) (do_not_autoplace no) (effects (font (size 1.27 1.27))))
  (pin "1"))
 (symbol
  (lib_id "power:+3V3")
  (at 180.34 71.12 0)
  (unit 1)
  (body_style 1)
  (exclude_from_sim no)
  (in_bom yes)
  (on_board yes)
  (in_pos_files yes)
  (dnp no)
  (property "Reference" "#PWR040" (at 180.34 74.93 0) (hide yes) (show_name no) (do_not_autoplace no) (effects (font (size 1.27 1.27))))
  (property "Value" "+48V" (at 180.34 67.31 0) (show_name no) (do_not_autoplace no) (effects (font (size 1.27 1.27))))
  (property "Footprint" "" (at 180.34 71.12 0) (hide yes) (show_name no) (do_not_autoplace no) (effects (font (size 1.27 1.27))))
  (property "Datasheet" "" (at 180.34 71.12 0) (hide yes) (show_name no) (do_not_autoplace no) (effects (font (size 1.27 1.27))))
  (property "Description" "Power symbol creates a global label with name \"+3V3\"" (at 180.34 71.12 0) (hide yes) (show_name no) (do_not_autoplace no) (effects (font (size 1.27 1.27))))
  (pin "1"))
 (symbol
  (lib_id "Device:R_US")
  (at 172.72 68.58 0)
  (unit 1)
  (body_style 1)
  (exclude_from_sim no)
  (in_bom yes)
  (on_board yes)
  (in_pos_files yes)
  (dnp no)
  (property "Reference" "R9" (at 167.64 67.31 0) (show_name no) (do_not_autoplace no) (effects (font (size 1.27 1.27)) (justify left)))
  (property "Value" "SR: 1m" (at 163.83 69.85 0) (show_name no) (do_not_autoplace no) (effects (font (size 1.27 1.27)) (justify left)))
  (property "Footprint" "" (at 173.736 68.834 90) (hide yes) (show_name no) (do_not_autoplace no) (effects (font (size 1.27 1.27))))
  (property "Datasheet" "" (at 172.72 68.58 0) (hide yes) (show_name no) (do_not_autoplace no) (effects (font (size 1.27 1.27))))
  (property "Description" "Resistor, US symbol" (at 172.72 68.58 0) (hide yes) (show_name no) (do_not_autoplace no) (effects (font (size 1.27 1.27))))
  (pin "1")
  (pin "2"))
 (symbol
  (lib_id "power:+3V3")
  (at 180.34 115.57 0)
  (unit 1)
  (body_style 1)
  (exclude_from_sim no)
  (in_bom yes)
  (on_board yes)
  (in_pos_files yes)
  (dnp no)
  (property "Reference" "#PWR099" (at 180.34 119.38 0) (hide yes) (show_name no) (do_not_autoplace no) (effects (font (size 1.27 1.27))))
  (property "Value" "+5.1V" (at 180.34 111.76 0) (show_name no) (do_not_autoplace no) (effects (font (size 1.27 1.27))))
  (property "Footprint" "" (at 180.34 115.57 0) (hide yes) (show_name no) (do_not_autoplace no) (effects (font (size 1.27 1.27))))
  (property "Datasheet" "" (at 180.34 115.57 0) (hide yes) (show_name no) (do_not_autoplace no) (effects (font (size 1.27 1.27))))
  (property "Description" "Power symbol creates a global label with name \"+3V3\"" (at 180.34 115.57 0) (hide yes) (show_name no) (do_not_autoplace no) (effects (font (size 1.27 1.27))))
  (pin "1"))
 (symbol
  (lib_id "power:+3V3")
  (at 166.37 81.28 270)
  (unit 1)
  (body_style 1)
  (exclude_from_sim no)
  (in_bom yes)
  (on_board yes)
  (in_pos_files yes)
  (dnp no)
  (property "Reference" "#PWR035" (at 162.56 81.28 0) (hide yes) (show_name no) (do_not_autoplace no) (effects (font (size 1.27 1.27))))
  (property "Value" "+3.3V" (at 163.83 80.01 90) (show_name no) (do_not_autoplace no) (effects (font (size 1.27 1.27))))
  (property "Footprint" "" (at 166.37 81.28 0) (hide yes) (show_name no) (do_not_autoplace no) (effects (font (size 1.27 1.27))))
  (property "Datasheet" "" (at 166.37 81.28 0) (hide yes) (show_name no) (do_not_autoplace no) (effects (font (size 1.27 1.27))))
  (property "Description" "Power symbol creates a global label with name \"+3V3\"" (at 166.37 81.28 0) (hide yes) (show_name no) (do_not_autoplace no) (effects (font (size 1.27 1.27))))
  (pin "1"))
 (symbol
  (lib_id "power:+3V3")
  (at 172.72 109.22 0)
  (unit 1)
  (body_style 1)
  (exclude_from_sim no)
  (in_bom yes)
  (on_board yes)
  (in_pos_files yes)
  (dnp no)
  (property "Reference" "#PWR097" (at 172.72 113.03 0) (hide yes) (show_name no) (do_not_autoplace no) (effects (font (size 1.27 1.27))))
  (property "Value" "+5.1V_RAW" (at 172.72 105.41 0) (show_name no) (do_not_autoplace no) (effects (font (size 1.27 1.27))))
  (property "Footprint" "" (at 172.72 109.22 0) (hide yes) (show_name no) (do_not_autoplace no) (effects (font (size 1.27 1.27))))
  (property "Datasheet" "" (at 172.72 109.22 0) (hide yes) (show_name no) (do_not_autoplace no) (effects (font (size 1.27 1.27))))
  (property "Description" "Power symbol creates a global label with name \"+3V3\"" (at 172.72 109.22 0) (hide yes) (show_name no) (do_not_autoplace no) (effects (font (size 1.27 1.27))))
  (pin "1"))
 (symbol
  (lib_id "power:+3V3")
  (at 111.76 69.85 0)
  (unit 1)
  (body_style 1)
  (exclude_from_sim no)
  (in_bom yes)
  (on_board yes)
  (in_pos_files yes)
  (dnp no)
  (property "Reference" "#PWR031" (at 111.76 73.66 0) (hide yes) (show_name no) (do_not_autoplace no) (effects (font (size 1.27 1.27))))
  (property "Value" "+3V3" (at 111.76 66.04 0) (show_name no) (do_not_autoplace no) (effects (font (size 1.27 1.27))))
  (property "Footprint" "" (at 111.76 69.85 0) (hide yes) (show_name no) (do_not_autoplace no) (effects (font (size 1.27 1.27))))
  (property "Datasheet" "" (at 111.76 69.85 0) (hide yes) (show_name no) (do_not_autoplace no) (effects (font (size 1.27 1.27))))
  (property "Description" "Power symbol creates a global label with name \"+3V3\"" (at 111.76 69.85 0) (hide yes) (show_name no) (do_not_autoplace no) (effects (font (size 1.27 1.27))))
  (pin "1"))
 (symbol
  (lib_id "power:+3V3")
  (at 165.1 125.73 270)
  (unit 1)
  (body_style 1)
  (exclude_from_sim no)
  (in_bom yes)
  (on_board yes)
  (in_pos_files yes)
  (dnp no)
  (property "Reference" "#PWR096" (at 161.29 125.73 0) (hide yes) (show_name no) (do_not_autoplace no) (effects (font (size 1.27 1.27))))
  (property "Value" "+3.3V" (at 163.83 124.46 90) (show_name no) (do_not_autoplace no) (effects (font (size 1.27 1.27))))
  (property "Footprint" "" (at 165.1 125.73 0) (hide yes) (show_name no) (do_not_autoplace no) (effects (font (size 1.27 1.27))))
  (property "Datasheet" "" (at 165.1 125.73 0) (hide yes) (show_name no) (do_not_autoplace no) (effects (font (size 1.27 1.27))))
  (property "Description" "Power symbol creates a global label with name \"+3V3\"" (at 165.1 125.73 0) (hide yes) (show_name no) (do_not_autoplace no) (effects (font (size 1.27 1.27))))
  (pin "1"))
 (symbol
  (lib_id "power:GND")
  (at 172.72 82.55 0)
  (unit 1)
  (body_style 1)
  (exclude_from_sim no)
  (in_bom yes)
  (on_board yes)
  (in_pos_files yes)
  (dnp no)
  (fields_autoplaced yes)
  (property "Reference" "#PWR039" (at 172.72 88.9 0) (hide yes) (show_name no) (do_not_autoplace no) (effects (font (size 1.27 1.27))))
  (property "Value" "GND" (at 172.72 87.63 0) (show_name no) (do_not_autoplace no) (effects (font (size 1.27 1.27))))
  (property "Footprint" "" (at 172.72 82.55 0) (hide yes) (show_name no) (do_not_autoplace no) (effects (font (size 1.27 1.27))))
  (property "Datasheet" "" (at 172.72 82.55 0) (hide yes) (show_name no) (do_not_autoplace no) (effects (font (size 1.27 1.27))))
  (property "Description" "Power symbol creates a global label with name \"GND\" , ground" (at 172.72 82.55 0) (hide yes) (show_name no) (do_not_autoplace no) (effects (font (size 1.27 1.27))))
  (pin "1"))
 (symbol
  (lib_id "Device:R_US")
  (at 172.72 113.03 0)
  (unit 1)
  (body_style 1)
  (exclude_from_sim no)
  (in_bom yes)
  (on_board yes)
  (in_pos_files yes)
  (dnp no)
  (property "Reference" "R24" (at 167.64 111.76 0) (show_name no) (do_not_autoplace no) (effects (font (size 1.27 1.27)) (justify left)))
  (property "Value" "SR: 1m" (at 163.83 114.3 0) (show_name no) (do_not_autoplace no) (effects (font (size 1.27 1.27)) (justify left)))
  (property "Footprint" "" (at 173.736 113.284 90) (hide yes) (show_name no) (do_not_autoplace no) (effects (font (size 1.27 1.27))))
  (property "Datasheet" "" (at 172.72 113.03 0) (hide yes) (show_name no) (do_not_autoplace no) (effects (font (size 1.27 1.27))))
  (property "Description" "Resistor, US symbol" (at 172.72 113.03 0) (hide yes) (show_name no) (do_not_autoplace no) (effects (font (size 1.27 1.27))))
  (pin "1")
  (pin "2"))
 (symbol
  (lib_id "power:GND")
  (at 162.56 90.17 0)
  (unit 1)
  (body_style 1)
  (exclude_from_sim no)
  (in_bom yes)
  (on_board yes)
  (in_pos_files yes)
  (dnp no)
  (fields_autoplaced yes)
  (property "Reference" "#PWR0102" (at 162.56 96.52 0) (hide yes) (show_name no) (do_not_autoplace no) (effects (font (size 1.27 1.27))))
  (property "Value" "GND" (at 162.56 95.25 0) (show_name no) (do_not_autoplace no) (effects (font (size 1.27 1.27))))
  (property "Footprint" "" (at 162.56 90.17 0) (hide yes) (show_name no) (do_not_autoplace no) (effects (font (size 1.27 1.27))))
  (property "Datasheet" "" (at 162.56 90.17 0) (hide yes) (show_name no) (do_not_autoplace no) (effects (font (size 1.27 1.27))))
  (property "Description" "Power symbol creates a global label with name \"GND\" , ground" (at 162.56 90.17 0) (hide yes) (show_name no) (do_not_autoplace no) (effects (font (size 1.27 1.27))))
  (pin "1")))
